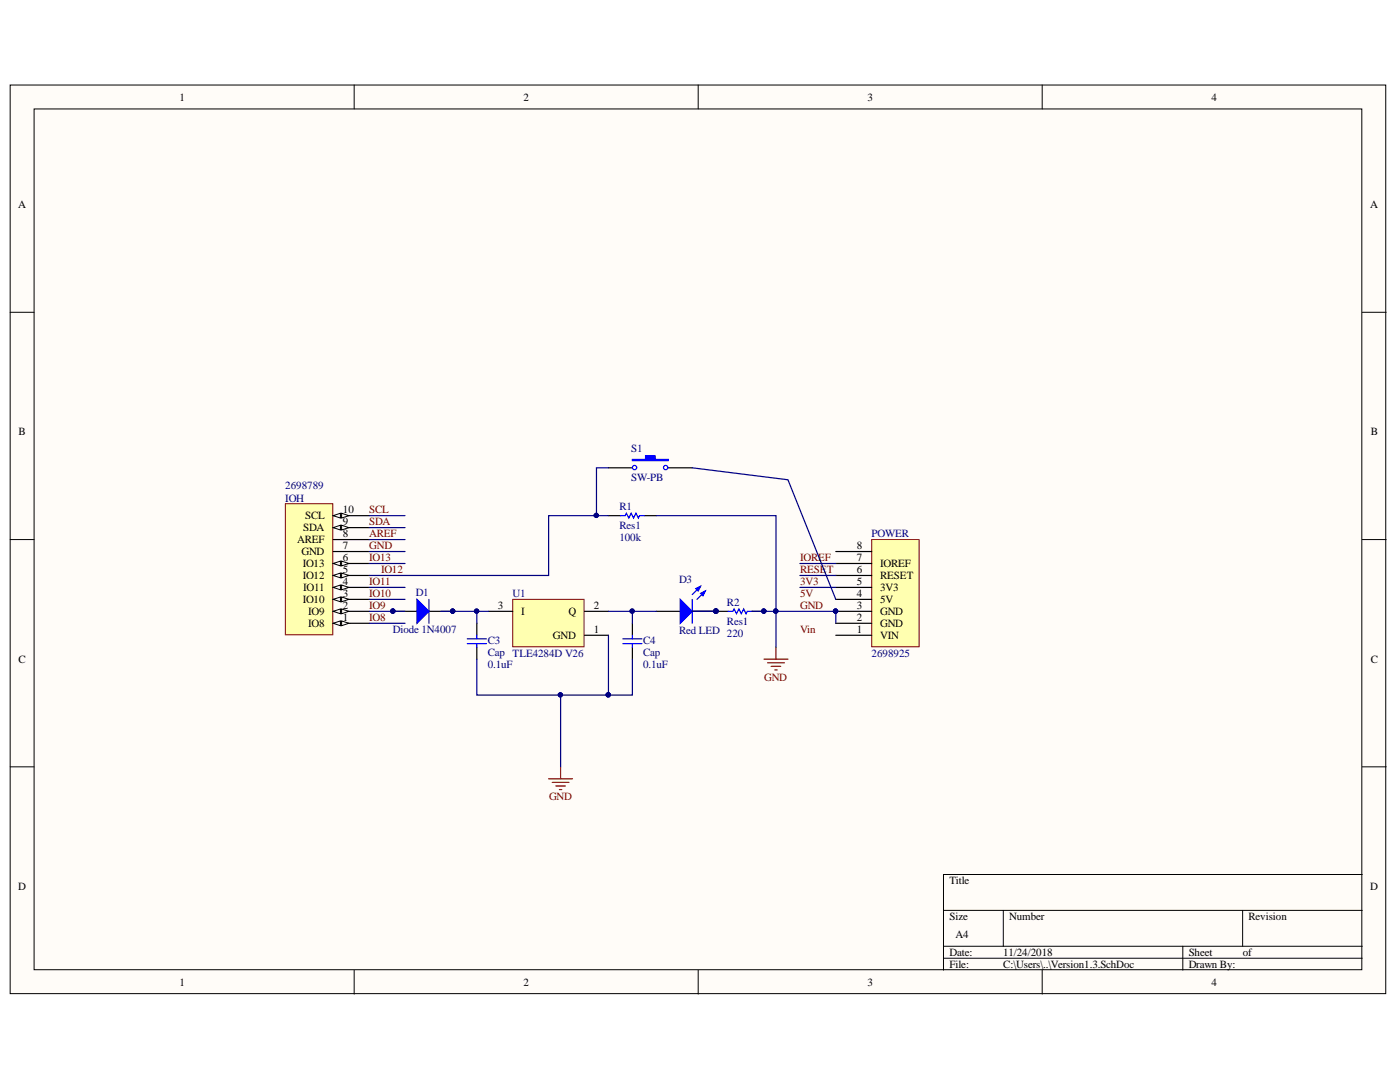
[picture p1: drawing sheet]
# Altium schematic sheet Version1.3.SchDoc
size A4

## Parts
C3  Cap  value 0.1uF  [RAD-0.3]
C4  Cap  value 0.1uF  [RAD-0.3]
D1  Diode 1N4007  [DO-41]
D3  Red LED  [3.2X1.6X1.1]
IOH  Supplier Part Number 3: 2698789  [Header 10x1 8.5mm]  (hidden comment: IOH)
POWER  Supplier Part Number 4: 2698925  [Header 8x1 8.5mm]  (hidden comment: POWER_UNO)
R1  Res1  value 100k  [AXIAL-0.3]
R2  Res1  value 220  [AXIAL-0.3]
S1  SW-PB  [SPST-2]
U1  TLE4284D V26  [INF-PG-TO252-3-11_N]

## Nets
GND: C3.1 C4.1 IOH.7(GND) POWER.2(GND) POWER.3(GND) R1.2 R2.2 U1.1(GND)
3V3: POWER.5(3V3)
AREF: IOH.8(AREF)
IO8: IOH.1(IO8)
IO9: D1.1(A) IOH.2(IO9)
IO10: IOH.3(IO10)
IO11: IOH.4(IO11)
IO12: IOH.5(IO12) R1.1 S1.1
IO13: IOH.6(IO13)
IOREF: POWER.7(IOREF)
RESET: POWER.6(RESET)
SCL: IOH.10(SCL)
SDA: IOH.9(SDA)
NetC3_2: C3.2 D1.2(K) U1.3(I)
NetC4_2: C4.2 D3.1(A) U1.2(Q)
NetD3_2: D3.2(K) R2.1
NetPOWER_4: POWER.4(5V) S1.2

Not connected (* = marked no-connect by the designer): POWER 1(VIN) 8

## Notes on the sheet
- Labels drawn without touching a wire or pin: 5V, Vin
